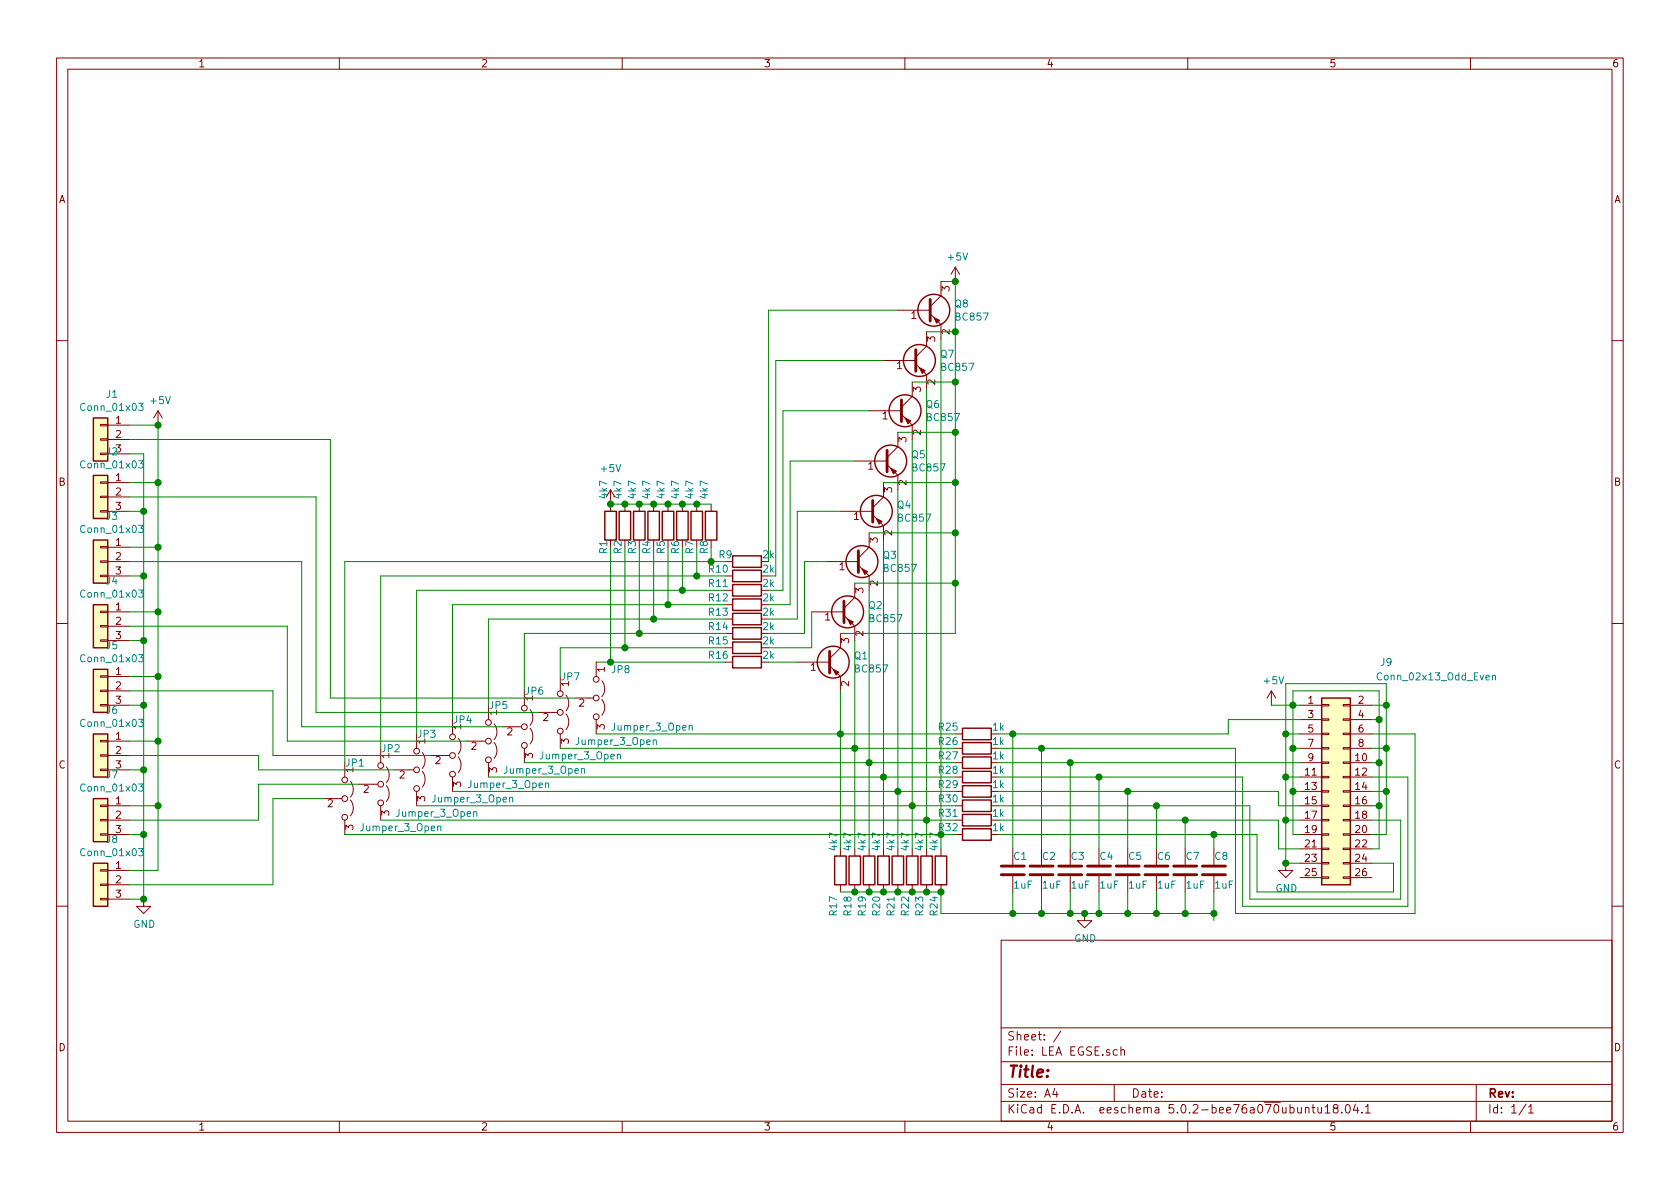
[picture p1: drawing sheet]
EESchema Schematic File Version 4
LIBS:LEA EGSE-cache
EELAYER 26 0
EELAYER END
$Descr A4 11693 8268
encoding utf-8
Sheet 1 1
Title ""
Date ""
Rev ""
Comp ""
Comment1 ""
Comment2 ""
Comment3 ""
Comment4 ""
$EndDescr
$Comp
L Connector_Generic:Conn_02x13_Odd_Even J9
U 1 1
P 9250 5500
F 0 "J9" H 9650 6400 50  0000 C CNN
F 1 "Conn_02x13_Odd_Even" H 10000 6300 50  0000 C CNN
F 2 "Connector_PinHeader_2.54mm:PinHeader_2x13_P2.54mm_Vertical" H 9250 5500 50  0001 C CNN
F 3 "~" H 9250 5500 50  0001 C CNN
	1    9250 5500
	1    0    0    -1  
$EndComp
Wire Wire Line
	9050 5200 9000 5200
Wire Wire Line
	9050 5500 9000 5500
Wire Wire Line
	9050 5800 9000 5800
Wire Wire Line
	9550 5900 9600 5900
Wire Wire Line
	9550 5600 9600 5600
Wire Wire Line
	9550 5000 9600 5000
Wire Wire Line
	9000 5200 9000 4900
Connection ~ 9000 5200
Connection ~ 9000 4900
Wire Wire Line
	9000 4900 9050 4900
Wire Wire Line
	9000 5500 9000 5200
Connection ~ 9000 5500
Wire Wire Line
	9000 5800 9000 5500
Wire Wire Line
	9600 5000 9600 5300
Connection ~ 9600 5300
Wire Wire Line
	9600 5300 9550 5300
Wire Wire Line
	9600 5600 9600 5300
Connection ~ 9600 5600
Wire Wire Line
	9600 5900 9600 5600
$Comp
L Device:R R32
U 1 1
P 6800 5800
F 0 "R32" V 6750 5600 50  0000 C CNN
F 1 "1k" V 6750 5950 50  0000 C CNN
F 2 "Resistor_SMD:R_0603_1608Metric_Pad1.05x0.95mm_HandSolder" V 6730 5800 50  0001 C CNN
F 3 "~" H 6800 5800 50  0001 C CNN
	1    6800 5800
	0    1    1    0   
$EndComp
$Comp
L Device:C C8
U 1 1
P 8450 6050
F 0 "C8" H 8450 6150 50  0000 L CNN
F 1 "1uF" H 8450 5950 50  0000 L CNN
F 2 "Capacitor_SMD:C_0603_1608Metric_Pad1.05x0.95mm_HandSolder" H 8488 5900 50  0001 C CNN
F 3 "~" H 8450 6050 50  0001 C CNN
	1    8450 6050
	1    0    0    -1  
$EndComp
$Comp
L Device:C C7
U 1 1
P 8250 6050
F 0 "C7" H 8250 6150 50  0000 L CNN
F 1 "1uF" H 8250 5950 50  0000 L CNN
F 2 "Capacitor_SMD:C_0603_1608Metric_Pad1.05x0.95mm_HandSolder" H 8288 5900 50  0001 C CNN
F 3 "~" H 8250 6050 50  0001 C CNN
	1    8250 6050
	1    0    0    -1  
$EndComp
$Comp
L Device:C C6
U 1 1
P 8050 6050
F 0 "C6" H 8050 6150 50  0000 L CNN
F 1 "1uF" H 8050 5950 50  0000 L CNN
F 2 "Capacitor_SMD:C_0603_1608Metric_Pad1.05x0.95mm_HandSolder" H 8088 5900 50  0001 C CNN
F 3 "~" H 8050 6050 50  0001 C CNN
	1    8050 6050
	1    0    0    -1  
$EndComp
$Comp
L Device:C C5
U 1 1
P 7850 6050
F 0 "C5" H 7850 6150 50  0000 L CNN
F 1 "1uF" H 7850 5950 50  0000 L CNN
F 2 "Capacitor_SMD:C_0603_1608Metric_Pad1.05x0.95mm_HandSolder" H 7888 5900 50  0001 C CNN
F 3 "~" H 7850 6050 50  0001 C CNN
	1    7850 6050
	1    0    0    -1  
$EndComp
$Comp
L Device:C C4
U 1 1
P 7650 6050
F 0 "C4" H 7650 6150 50  0000 L CNN
F 1 "1uF" H 7650 5950 50  0000 L CNN
F 2 "Capacitor_SMD:C_0603_1608Metric_Pad1.05x0.95mm_HandSolder" H 7688 5900 50  0001 C CNN
F 3 "~" H 7650 6050 50  0001 C CNN
	1    7650 6050
	1    0    0    -1  
$EndComp
$Comp
L Device:C C3
U 1 1
P 7450 6050
F 0 "C3" H 7450 6150 50  0000 L CNN
F 1 "1uF" H 7450 5950 50  0000 L CNN
F 2 "Capacitor_SMD:C_0603_1608Metric_Pad1.05x0.95mm_HandSolder" H 7488 5900 50  0001 C CNN
F 3 "~" H 7450 6050 50  0001 C CNN
	1    7450 6050
	1    0    0    -1  
$EndComp
$Comp
L Device:C C2
U 1 1
P 7250 6050
F 0 "C2" H 7250 6150 50  0000 L CNN
F 1 "1uF" H 7250 5950 50  0000 L CNN
F 2 "Capacitor_SMD:C_0603_1608Metric_Pad1.05x0.95mm_HandSolder" H 7288 5900 50  0001 C CNN
F 3 "~" H 7250 6050 50  0001 C CNN
	1    7250 6050
	1    0    0    -1  
$EndComp
$Comp
L Device:C C1
U 1 1
P 7050 6050
F 0 "C1" H 7050 6150 50  0000 L CNN
F 1 "1uF" H 7050 5950 50  0000 L CNN
F 2 "Capacitor_SMD:C_0603_1608Metric_Pad1.05x0.95mm_HandSolder" H 7088 5900 50  0001 C CNN
F 3 "~" H 7050 6050 50  0001 C CNN
	1    7050 6050
	1    0    0    -1  
$EndComp
Wire Wire Line
	8450 6200 8450 6350
Wire Wire Line
	8450 6350 8250 6350
Wire Wire Line
	7050 6200 7050 6350
Wire Wire Line
	7250 6200 7250 6350
Connection ~ 7250 6350
Wire Wire Line
	7250 6350 7050 6350
Wire Wire Line
	7450 6200 7450 6350
Connection ~ 7450 6350
Wire Wire Line
	7450 6350 7250 6350
Wire Wire Line
	7650 6200 7650 6350
Connection ~ 7650 6350
Wire Wire Line
	7650 6350 7550 6350
Wire Wire Line
	7850 6200 7850 6350
Connection ~ 7850 6350
Wire Wire Line
	7850 6350 7650 6350
Wire Wire Line
	8050 6200 8050 6350
Connection ~ 8050 6350
Wire Wire Line
	8050 6350 7850 6350
Wire Wire Line
	8250 6200 8250 6350
Connection ~ 8250 6350
Wire Wire Line
	8250 6350 8050 6350
Wire Wire Line
	8450 5900 8450 5800
Wire Wire Line
	8250 5700 8250 5900
Wire Wire Line
	8050 5600 8050 5900
Wire Wire Line
	7850 5500 7850 5900
Wire Wire Line
	7650 5400 7650 5900
Wire Wire Line
	7450 5300 7450 5900
Wire Wire Line
	7250 5200 7250 5900
Wire Wire Line
	7250 5200 8600 5200
Wire Wire Line
	7050 5100 7050 5900
Wire Wire Line
	7050 5100 8550 5100
$Comp
L Device:R R31
U 1 1
P 6800 5700
F 0 "R31" V 6750 5500 50  0000 C CNN
F 1 "1k" V 6750 5850 50  0000 C CNN
F 2 "Resistor_SMD:R_0603_1608Metric_Pad1.05x0.95mm_HandSolder" V 6730 5700 50  0001 C CNN
F 3 "~" H 6800 5700 50  0001 C CNN
	1    6800 5700
	0    1    1    0   
$EndComp
$Comp
L Device:R R30
U 1 1
P 6800 5600
F 0 "R30" V 6750 5400 50  0000 C CNN
F 1 "1k" V 6750 5750 50  0000 C CNN
F 2 "Resistor_SMD:R_0603_1608Metric_Pad1.05x0.95mm_HandSolder" V 6730 5600 50  0001 C CNN
F 3 "~" H 6800 5600 50  0001 C CNN
	1    6800 5600
	0    1    1    0   
$EndComp
$Comp
L Device:R R29
U 1 1
P 6800 5500
F 0 "R29" V 6750 5300 50  0000 C CNN
F 1 "1k" V 6750 5650 50  0000 C CNN
F 2 "Resistor_SMD:R_0603_1608Metric_Pad1.05x0.95mm_HandSolder" V 6730 5500 50  0001 C CNN
F 3 "~" H 6800 5500 50  0001 C CNN
	1    6800 5500
	0    1    1    0   
$EndComp
$Comp
L Device:R R28
U 1 1
P 6800 5400
F 0 "R28" V 6750 5200 50  0000 C CNN
F 1 "1k" V 6750 5550 50  0000 C CNN
F 2 "Resistor_SMD:R_0603_1608Metric_Pad1.05x0.95mm_HandSolder" V 6730 5400 50  0001 C CNN
F 3 "~" H 6800 5400 50  0001 C CNN
	1    6800 5400
	0    1    1    0   
$EndComp
$Comp
L Device:R R27
U 1 1
P 6800 5300
F 0 "R27" V 6750 5100 50  0000 C CNN
F 1 "1k" V 6750 5450 50  0000 C CNN
F 2 "Resistor_SMD:R_0603_1608Metric_Pad1.05x0.95mm_HandSolder" V 6730 5300 50  0001 C CNN
F 3 "~" H 6800 5300 50  0001 C CNN
	1    6800 5300
	0    1    1    0   
$EndComp
$Comp
L Device:R R26
U 1 1
P 6800 5200
F 0 "R26" V 6750 5000 50  0000 C CNN
F 1 "1k" V 6750 5350 50  0000 C CNN
F 2 "Resistor_SMD:R_0603_1608Metric_Pad1.05x0.95mm_HandSolder" V 6730 5200 50  0001 C CNN
F 3 "~" H 6800 5200 50  0001 C CNN
	1    6800 5200
	0    1    1    0   
$EndComp
Wire Wire Line
	8450 5800 6950 5800
Wire Wire Line
	6950 5700 8250 5700
Wire Wire Line
	8050 5600 6950 5600
Wire Wire Line
	6950 5500 7850 5500
Connection ~ 7850 5500
Wire Wire Line
	7650 5400 6950 5400
Wire Wire Line
	6950 5300 7450 5300
Connection ~ 7450 5300
Wire Wire Line
	7250 5200 6950 5200
Connection ~ 7250 5200
Wire Wire Line
	6950 5100 7050 5100
Connection ~ 7050 5100
$Comp
L Device:R R25
U 1 1
P 6800 5100
F 0 "R25" V 6750 4900 50  0000 C CNN
F 1 "1k" V 6750 5250 50  0000 C CNN
F 2 "Resistor_SMD:R_0603_1608Metric_Pad1.05x0.95mm_HandSolder" V 6730 5100 50  0001 C CNN
F 3 "~" H 6800 5100 50  0001 C CNN
	1    6800 5100
	0    1    1    0   
$EndComp
$Comp
L Device:R R24
U 1 1
P 6550 6050
F 0 "R24" V 6500 5800 50  0000 C CNN
F 1 "4k7" V 6500 6250 50  0000 C CNN
F 2 "Resistor_SMD:R_0603_1608Metric_Pad1.05x0.95mm_HandSolder" V 6480 6050 50  0001 C CNN
F 3 "~" H 6550 6050 50  0001 C CNN
	1    6550 6050
	1    0    0    -1  
$EndComp
$Comp
L Device:R R23
U 1 1
P 6450 6050
F 0 "R23" V 6400 5800 50  0000 C CNN
F 1 "4k7" V 6400 6250 50  0000 C CNN
F 2 "Resistor_SMD:R_0603_1608Metric_Pad1.05x0.95mm_HandSolder" V 6380 6050 50  0001 C CNN
F 3 "~" H 6450 6050 50  0001 C CNN
	1    6450 6050
	1    0    0    -1  
$EndComp
$Comp
L Device:R R22
U 1 1
P 6350 6050
F 0 "R22" V 6300 5800 50  0000 C CNN
F 1 "4k7" V 6300 6250 50  0000 C CNN
F 2 "Resistor_SMD:R_0603_1608Metric_Pad1.05x0.95mm_HandSolder" V 6280 6050 50  0001 C CNN
F 3 "~" H 6350 6050 50  0001 C CNN
	1    6350 6050
	1    0    0    -1  
$EndComp
$Comp
L Device:R R21
U 1 1
P 6250 6050
F 0 "R21" V 6200 5800 50  0000 C CNN
F 1 "4k7" V 6200 6250 50  0000 C CNN
F 2 "Resistor_SMD:R_0603_1608Metric_Pad1.05x0.95mm_HandSolder" V 6180 6050 50  0001 C CNN
F 3 "~" H 6250 6050 50  0001 C CNN
	1    6250 6050
	1    0    0    -1  
$EndComp
$Comp
L Device:R R20
U 1 1
P 6150 6050
F 0 "R20" V 6100 5800 50  0000 C CNN
F 1 "4k7" V 6100 6250 50  0000 C CNN
F 2 "Resistor_SMD:R_0603_1608Metric_Pad1.05x0.95mm_HandSolder" V 6080 6050 50  0001 C CNN
F 3 "~" H 6150 6050 50  0001 C CNN
	1    6150 6050
	1    0    0    -1  
$EndComp
$Comp
L Device:R R19
U 1 1
P 6050 6050
F 0 "R19" V 6000 5800 50  0000 C CNN
F 1 "4k7" V 6000 6250 50  0000 C CNN
F 2 "Resistor_SMD:R_0603_1608Metric_Pad1.05x0.95mm_HandSolder" V 5980 6050 50  0001 C CNN
F 3 "~" H 6050 6050 50  0001 C CNN
	1    6050 6050
	1    0    0    -1  
$EndComp
$Comp
L Device:R R18
U 1 1
P 5950 6050
F 0 "R18" V 5900 5800 50  0000 C CNN
F 1 "4k7" V 5900 6250 50  0000 C CNN
F 2 "Resistor_SMD:R_0603_1608Metric_Pad1.05x0.95mm_HandSolder" V 5880 6050 50  0001 C CNN
F 3 "~" H 5950 6050 50  0001 C CNN
	1    5950 6050
	1    0    0    -1  
$EndComp
$Comp
L Device:R R17
U 1 1
P 5850 6050
F 0 "R17" V 5800 5800 50  0000 C CNN
F 1 "4k7" V 5800 6250 50  0000 C CNN
F 2 "Resistor_SMD:R_0603_1608Metric_Pad1.05x0.95mm_HandSolder" V 5780 6050 50  0001 C CNN
F 3 "~" H 5850 6050 50  0001 C CNN
	1    5850 6050
	1    0    0    -1  
$EndComp
$Comp
L Device:R R16
U 1 1
P 5200 4600
F 0 "R16" V 5150 4400 50  0000 C CNN
F 1 "2k" V 5150 4750 50  0000 C CNN
F 2 "Resistor_SMD:R_0603_1608Metric_Pad1.05x0.95mm_HandSolder" V 5130 4600 50  0001 C CNN
F 3 "~" H 5200 4600 50  0001 C CNN
	1    5200 4600
	0    1    1    0   
$EndComp
$Comp
L Device:R R15
U 1 1
P 5200 4500
F 0 "R15" V 5150 4300 50  0000 C CNN
F 1 "2k" V 5150 4650 50  0000 C CNN
F 2 "Resistor_SMD:R_0603_1608Metric_Pad1.05x0.95mm_HandSolder" V 5130 4500 50  0001 C CNN
F 3 "~" H 5200 4500 50  0001 C CNN
	1    5200 4500
	0    1    1    0   
$EndComp
$Comp
L Device:R R14
U 1 1
P 5200 4400
F 0 "R14" V 5150 4200 50  0000 C CNN
F 1 "2k" V 5150 4550 50  0000 C CNN
F 2 "Resistor_SMD:R_0603_1608Metric_Pad1.05x0.95mm_HandSolder" V 5130 4400 50  0001 C CNN
F 3 "~" H 5200 4400 50  0001 C CNN
	1    5200 4400
	0    1    1    0   
$EndComp
$Comp
L Device:R R13
U 1 1
P 5200 4300
F 0 "R13" V 5150 4100 50  0000 C CNN
F 1 "2k" V 5150 4450 50  0000 C CNN
F 2 "Resistor_SMD:R_0603_1608Metric_Pad1.05x0.95mm_HandSolder" V 5130 4300 50  0001 C CNN
F 3 "~" H 5200 4300 50  0001 C CNN
	1    5200 4300
	0    1    1    0   
$EndComp
$Comp
L Device:R R12
U 1 1
P 5200 4200
F 0 "R12" V 5150 4000 50  0000 C CNN
F 1 "2k" V 5150 4350 50  0000 C CNN
F 2 "Resistor_SMD:R_0603_1608Metric_Pad1.05x0.95mm_HandSolder" V 5130 4200 50  0001 C CNN
F 3 "~" H 5200 4200 50  0001 C CNN
	1    5200 4200
	0    1    1    0   
$EndComp
$Comp
L Device:R R11
U 1 1
P 5200 4100
F 0 "R11" V 5150 3900 50  0000 C CNN
F 1 "2k" V 5150 4250 50  0000 C CNN
F 2 "Resistor_SMD:R_0603_1608Metric_Pad1.05x0.95mm_HandSolder" V 5130 4100 50  0001 C CNN
F 3 "~" H 5200 4100 50  0001 C CNN
	1    5200 4100
	0    1    1    0   
$EndComp
$Comp
L Device:R R10
U 1 1
P 5200 4000
F 0 "R10" V 5150 3800 50  0000 C CNN
F 1 "2k" V 5150 4150 50  0000 C CNN
F 2 "Resistor_SMD:R_0603_1608Metric_Pad1.05x0.95mm_HandSolder" V 5130 4000 50  0001 C CNN
F 3 "~" H 5200 4000 50  0001 C CNN
	1    5200 4000
	0    1    1    0   
$EndComp
$Comp
L Device:R R9
U 1 1
P 5200 3900
F 0 "R9" V 5150 3750 50  0000 C CNN
F 1 "2k" V 5150 4050 50  0000 C CNN
F 2 "Resistor_SMD:R_0603_1608Metric_Pad1.05x0.95mm_HandSolder" V 5130 3900 50  0001 C CNN
F 3 "~" H 5200 3900 50  0001 C CNN
	1    5200 3900
	0    1    1    0   
$EndComp
$Comp
L Device:R R8
U 1 1
P 4950 3650
F 0 "R8" V 4900 3500 50  0000 C CNN
F 1 "4k7" V 4900 3900 50  0000 C CNN
F 2 "Resistor_SMD:R_0603_1608Metric_Pad1.05x0.95mm_HandSolder" V 4880 3650 50  0001 C CNN
F 3 "~" H 4950 3650 50  0001 C CNN
	1    4950 3650
	1    0    0    -1  
$EndComp
$Comp
L Device:R R7
U 1 1
P 4850 3650
F 0 "R7" V 4800 3500 50  0000 C CNN
F 1 "4k7" V 4800 3900 50  0000 C CNN
F 2 "Resistor_SMD:R_0603_1608Metric_Pad1.05x0.95mm_HandSolder" V 4780 3650 50  0001 C CNN
F 3 "~" H 4850 3650 50  0001 C CNN
	1    4850 3650
	1    0    0    -1  
$EndComp
$Comp
L Device:R R6
U 1 1
P 4750 3650
F 0 "R6" V 4700 3500 50  0000 C CNN
F 1 "4k7" V 4700 3900 50  0000 C CNN
F 2 "Resistor_SMD:R_0603_1608Metric_Pad1.05x0.95mm_HandSolder" V 4680 3650 50  0001 C CNN
F 3 "~" H 4750 3650 50  0001 C CNN
	1    4750 3650
	1    0    0    -1  
$EndComp
$Comp
L Device:R R5
U 1 1
P 4650 3650
F 0 "R5" V 4600 3500 50  0000 C CNN
F 1 "4k7" V 4600 3900 50  0000 C CNN
F 2 "Resistor_SMD:R_0603_1608Metric_Pad1.05x0.95mm_HandSolder" V 4580 3650 50  0001 C CNN
F 3 "~" H 4650 3650 50  0001 C CNN
	1    4650 3650
	1    0    0    -1  
$EndComp
$Comp
L Device:R R4
U 1 1
P 4550 3650
F 0 "R4" V 4500 3500 50  0000 C CNN
F 1 "4k7" V 4500 3900 50  0000 C CNN
F 2 "Resistor_SMD:R_0603_1608Metric_Pad1.05x0.95mm_HandSolder" V 4480 3650 50  0001 C CNN
F 3 "~" H 4550 3650 50  0001 C CNN
	1    4550 3650
	1    0    0    -1  
$EndComp
$Comp
L Device:R R3
U 1 1
P 4450 3650
F 0 "R3" V 4400 3500 50  0000 C CNN
F 1 "4k7" V 4400 3900 50  0000 C CNN
F 2 "Resistor_SMD:R_0603_1608Metric_Pad1.05x0.95mm_HandSolder" V 4380 3650 50  0001 C CNN
F 3 "~" H 4450 3650 50  0001 C CNN
	1    4450 3650
	1    0    0    -1  
$EndComp
$Comp
L Device:R R2
U 1 1
P 4350 3650
F 0 "R2" V 4300 3500 50  0000 C CNN
F 1 "4k7" V 4300 3900 50  0000 C CNN
F 2 "Resistor_SMD:R_0603_1608Metric_Pad1.05x0.95mm_HandSolder" V 4280 3650 50  0001 C CNN
F 3 "~" H 4350 3650 50  0001 C CNN
	1    4350 3650
	1    0    0    -1  
$EndComp
$Comp
L Device:R R1
U 1 1
P 4250 3650
F 0 "R1" V 4200 3500 50  0000 C CNN
F 1 "4k7" V 4200 3900 50  0000 C CNN
F 2 "Resistor_SMD:R_0603_1608Metric_Pad1.05x0.95mm_HandSolder" V 4180 3650 50  0001 C CNN
F 3 "~" H 4250 3650 50  0001 C CNN
	1    4250 3650
	1    0    0    -1  
$EndComp
Wire Wire Line
	4250 3500 4350 3500
Connection ~ 4350 3500
Wire Wire Line
	4350 3500 4450 3500
Connection ~ 4450 3500
Wire Wire Line
	4450 3500 4550 3500
Connection ~ 4550 3500
Wire Wire Line
	4550 3500 4650 3500
Connection ~ 4650 3500
Wire Wire Line
	4650 3500 4750 3500
Connection ~ 4750 3500
Wire Wire Line
	4750 3500 4850 3500
Connection ~ 4850 3500
Wire Wire Line
	4850 3500 4950 3500
Wire Wire Line
	4950 3800 4950 3900
Wire Wire Line
	4950 3900 5050 3900
Wire Wire Line
	5050 4000 4850 4000
Wire Wire Line
	4850 4000 4850 3800
Wire Wire Line
	5050 4100 4750 4100
Wire Wire Line
	4750 4100 4750 3800
Wire Wire Line
	5050 4200 4650 4200
Wire Wire Line
	4650 4200 4650 3800
Wire Wire Line
	5050 4300 4550 4300
Wire Wire Line
	4550 4300 4550 3800
Wire Wire Line
	5050 4400 4450 4400
Wire Wire Line
	4450 4400 4450 3800
Wire Wire Line
	5050 4500 4350 4500
Wire Wire Line
	4350 4500 4350 3800
Wire Wire Line
	5050 4600 4250 4600
Wire Wire Line
	4250 4600 4250 3800
Connection ~ 4950 3900
Connection ~ 4850 4000
Connection ~ 4750 4100
Connection ~ 4650 4200
Connection ~ 4550 4300
Connection ~ 4450 4400
Connection ~ 4350 4500
Wire Wire Line
	4250 4600 4150 4600
Connection ~ 4250 4600
$Comp
L Jumper:Jumper_3_Open JP8
U 1 1
P 4150 4850
F 0 "JP8" V 3950 4950 50  0000 L CNN
F 1 "Jumper_3_Open" V 4350 4950 50  0000 L CNN
F 2 "Connector_PinHeader_1.27mm:PinHeader_1x03_P1.27mm_Vertical" H 4150 4850 50  0001 C CNN
F 3 "~" H 4150 4850 50  0001 C CNN
	1    4150 4850
	0    1    1    0   
$EndComp
$Comp
L Jumper:Jumper_3_Open JP7
U 1 1
P 3900 4950
F 0 "JP7" V 3650 4950 50  0000 L CNN
F 1 "Jumper_3_Open" V 4100 5050 50  0000 L CNN
F 2 "Connector_PinHeader_1.27mm:PinHeader_1x03_P1.27mm_Vertical" H 3900 4950 50  0001 C CNN
F 3 "~" H 3900 4950 50  0001 C CNN
	1    3900 4950
	0    1    1    0   
$EndComp
$Comp
L Jumper:Jumper_3_Open JP6
U 1 1
P 3650 5050
F 0 "JP6" V 3400 5050 50  0000 L CNN
F 1 "Jumper_3_Open" V 3850 5150 50  0000 L CNN
F 2 "Connector_PinHeader_1.27mm:PinHeader_1x03_P1.27mm_Vertical" H 3650 5050 50  0001 C CNN
F 3 "~" H 3650 5050 50  0001 C CNN
	1    3650 5050
	0    1    1    0   
$EndComp
$Comp
L Jumper:Jumper_3_Open JP5
U 1 1
P 3400 5150
F 0 "JP5" V 3150 5150 50  0000 L CNN
F 1 "Jumper_3_Open" V 3600 5250 50  0000 L CNN
F 2 "Connector_PinHeader_1.27mm:PinHeader_1x03_P1.27mm_Vertical" H 3400 5150 50  0001 C CNN
F 3 "~" H 3400 5150 50  0001 C CNN
	1    3400 5150
	0    1    1    0   
$EndComp
$Comp
L Jumper:Jumper_3_Open JP4
U 1 1
P 3150 5250
F 0 "JP4" V 2900 5250 50  0000 L CNN
F 1 "Jumper_3_Open" V 3350 5350 50  0000 L CNN
F 2 "Connector_PinHeader_1.27mm:PinHeader_1x03_P1.27mm_Vertical" H 3150 5250 50  0001 C CNN
F 3 "~" H 3150 5250 50  0001 C CNN
	1    3150 5250
	0    1    1    0   
$EndComp
$Comp
L Jumper:Jumper_3_Open JP3
U 1 1
P 2900 5350
F 0 "JP3" V 2650 5350 50  0000 L CNN
F 1 "Jumper_3_Open" V 3100 5450 50  0000 L CNN
F 2 "Connector_PinHeader_1.27mm:PinHeader_1x03_P1.27mm_Vertical" H 2900 5350 50  0001 C CNN
F 3 "~" H 2900 5350 50  0001 C CNN
	1    2900 5350
	0    1    1    0   
$EndComp
$Comp
L Jumper:Jumper_3_Open JP2
U 1 1
P 2650 5450
F 0 "JP2" V 2400 5450 50  0000 L CNN
F 1 "Jumper_3_Open" V 2850 5550 50  0000 L CNN
F 2 "Connector_PinHeader_1.27mm:PinHeader_1x03_P1.27mm_Vertical" H 2650 5450 50  0001 C CNN
F 3 "~" H 2650 5450 50  0001 C CNN
	1    2650 5450
	0    1    1    0   
$EndComp
$Comp
L Jumper:Jumper_3_Open JP1
U 1 1
P 2400 5550
F 0 "JP1" V 2150 5550 50  0000 L CNN
F 1 "Jumper_3_Open" V 2600 5650 50  0000 L CNN
F 2 "Connector_PinHeader_1.27mm:PinHeader_1x03_P1.27mm_Vertical" H 2400 5550 50  0001 C CNN
F 3 "~" H 2400 5550 50  0001 C CNN
	1    2400 5550
	0    1    1    0   
$EndComp
Wire Wire Line
	3900 4500 3900 4700
Wire Wire Line
	3900 4500 4350 4500
Wire Wire Line
	3650 4400 3650 4800
Wire Wire Line
	3650 4400 4450 4400
Wire Wire Line
	3400 4300 3400 4900
Wire Wire Line
	3400 4300 4550 4300
Wire Wire Line
	3150 4200 3150 5000
Wire Wire Line
	3150 4200 4650 4200
Wire Wire Line
	2900 4100 2900 5100
Wire Wire Line
	2900 4100 4750 4100
Wire Wire Line
	2650 4000 2650 5200
Wire Wire Line
	2650 4000 4850 4000
Wire Wire Line
	2400 3900 2400 5300
Wire Wire Line
	2400 3900 4950 3900
$Comp
L Connector_Generic:Conn_01x03 J1
U 1 1
P 700 3050
F 0 "J1" H 620 3367 50  0000 C CNN
F 1 "Conn_01x03" H 620 3276 50  0000 C CNN
F 2 "Connector_PinHeader_2.54mm:PinHeader_1x03_P2.54mm_Vertical" H 700 3050 50  0001 C CNN
F 3 "~" H 700 3050 50  0001 C CNN
	1    700  3050
	-1   0    0    -1  
$EndComp
$Comp
L Connector_Generic:Conn_01x03 J2
U 1 1
P 700 3450
F 0 "J2" H 620 3767 50  0000 C CNN
F 1 "Conn_01x03" H 620 3676 50  0000 C CNN
F 2 "Connector_PinHeader_2.54mm:PinHeader_1x03_P2.54mm_Vertical" H 700 3450 50  0001 C CNN
F 3 "~" H 700 3450 50  0001 C CNN
	1    700  3450
	-1   0    0    -1  
$EndComp
$Comp
L Connector_Generic:Conn_01x03 J3
U 1 1
P 700 3900
F 0 "J3" H 620 4217 50  0000 C CNN
F 1 "Conn_01x03" H 620 4126 50  0000 C CNN
F 2 "Connector_PinHeader_2.54mm:PinHeader_1x03_P2.54mm_Vertical" H 700 3900 50  0001 C CNN
F 3 "~" H 700 3900 50  0001 C CNN
	1    700  3900
	-1   0    0    -1  
$EndComp
$Comp
L Connector_Generic:Conn_01x03 J4
U 1 1
P 700 4350
F 0 "J4" H 620 4667 50  0000 C CNN
F 1 "Conn_01x03" H 620 4576 50  0000 C CNN
F 2 "Connector_PinHeader_2.54mm:PinHeader_1x03_P2.54mm_Vertical" H 700 4350 50  0001 C CNN
F 3 "~" H 700 4350 50  0001 C CNN
	1    700  4350
	-1   0    0    -1  
$EndComp
$Comp
L Connector_Generic:Conn_01x03 J5
U 1 1
P 700 4800
F 0 "J5" H 620 5117 50  0000 C CNN
F 1 "Conn_01x03" H 620 5026 50  0000 C CNN
F 2 "Connector_PinHeader_2.54mm:PinHeader_1x03_P2.54mm_Vertical" H 700 4800 50  0001 C CNN
F 3 "~" H 700 4800 50  0001 C CNN
	1    700  4800
	-1   0    0    -1  
$EndComp
$Comp
L Connector_Generic:Conn_01x03 J6
U 1 1
P 700 5250
F 0 "J6" H 620 5567 50  0000 C CNN
F 1 "Conn_01x03" H 620 5476 50  0000 C CNN
F 2 "Connector_PinHeader_2.54mm:PinHeader_1x03_P2.54mm_Vertical" H 700 5250 50  0001 C CNN
F 3 "~" H 700 5250 50  0001 C CNN
	1    700  5250
	-1   0    0    -1  
$EndComp
$Comp
L Connector_Generic:Conn_01x03 J7
U 1 1
P 700 5700
F 0 "J7" H 620 6017 50  0000 C CNN
F 1 "Conn_01x03" H 620 5926 50  0000 C CNN
F 2 "Connector_PinHeader_2.54mm:PinHeader_1x03_P2.54mm_Vertical" H 700 5700 50  0001 C CNN
F 3 "~" H 700 5700 50  0001 C CNN
	1    700  5700
	-1   0    0    -1  
$EndComp
$Comp
L Connector_Generic:Conn_01x03 J8
U 1 1
P 700 6150
F 0 "J8" H 620 6467 50  0000 C CNN
F 1 "Conn_01x03" H 620 6376 50  0000 C CNN
F 2 "Connector_PinHeader_2.54mm:PinHeader_1x03_P2.54mm_Vertical" H 700 6150 50  0001 C CNN
F 3 "~" H 700 6150 50  0001 C CNN
	1    700  6150
	-1   0    0    -1  
$EndComp
Wire Wire Line
	900  6250 1000 6250
Wire Wire Line
	1000 6250 1000 5800
Wire Wire Line
	1000 5800 900  5800
Wire Wire Line
	1000 5800 1000 5350
Wire Wire Line
	1000 5350 900  5350
Connection ~ 1000 5800
Wire Wire Line
	900  4900 1000 4900
Wire Wire Line
	1000 4900 1000 5350
Connection ~ 1000 5350
Wire Wire Line
	900  4450 1000 4450
Wire Wire Line
	1000 4450 1000 4900
Connection ~ 1000 4900
Wire Wire Line
	900  4000 1000 4000
Wire Wire Line
	1000 4000 1000 4450
Connection ~ 1000 4450
Wire Wire Line
	900  3550 1000 3550
Wire Wire Line
	1000 3550 1000 4000
Connection ~ 1000 4000
Wire Wire Line
	900  3150 1000 3150
Wire Wire Line
	1000 3150 1000 3550
Connection ~ 1000 3550
Wire Wire Line
	900  3350 1100 3350
Wire Wire Line
	1100 3350 1100 2950
Wire Wire Line
	1100 2950 900  2950
Wire Wire Line
	900  3800 1100 3800
Wire Wire Line
	1100 3800 1100 3350
Connection ~ 1100 3350
Wire Wire Line
	900  4250 1100 4250
Wire Wire Line
	1100 4250 1100 3800
Connection ~ 1100 3800
Wire Wire Line
	900  4700 1100 4700
Wire Wire Line
	1100 4700 1100 4250
Connection ~ 1100 4250
Wire Wire Line
	900  5150 1100 5150
Wire Wire Line
	1100 5150 1100 4700
Connection ~ 1100 4700
Wire Wire Line
	900  5600 1100 5600
Wire Wire Line
	1100 5600 1100 5150
Connection ~ 1100 5150
Wire Wire Line
	900  6050 1100 6050
Wire Wire Line
	1100 6050 1100 5600
Connection ~ 1100 5600
Wire Wire Line
	900  6150 1900 6150
Wire Wire Line
	1900 6150 1900 5550
Wire Wire Line
	900  5700 1800 5700
Wire Wire Line
	1800 5700 1800 5450
Wire Wire Line
	900  5250 1800 5250
Wire Wire Line
	1800 5250 1800 5350
Wire Wire Line
	1900 5250 1900 4800
Wire Wire Line
	1900 4800 900  4800
Wire Wire Line
	2000 5150 2000 4350
Wire Wire Line
	2000 4350 900  4350
Wire Wire Line
	2100 5050 2100 3900
Wire Wire Line
	2100 3900 900  3900
Wire Wire Line
	2200 4950 2200 3450
Wire Wire Line
	2200 3450 900  3450
Wire Wire Line
	2300 4850 2300 3050
Wire Wire Line
	2300 3050 900  3050
Wire Wire Line
	9600 5000 9600 4800
Connection ~ 9600 5000
Wire Wire Line
	8450 6350 8450 6400
Connection ~ 8450 6350
Connection ~ 1000 6250
Wire Wire Line
	9600 4800 9000 4800
Wire Wire Line
	9000 4800 9000 4900
Wire Wire Line
	9650 4750 8950 4750
$Comp
L power:GND #PWR0101
U 1 1
P 7550 6350
F 0 "#PWR0101" H 7550 6100 50  0001 C CNN
F 1 "GND" H 7555 6177 50  0000 C CNN
F 2 "" H 7550 6350 50  0001 C CNN
F 3 "" H 7550 6350 50  0001 C CNN
	1    7550 6350
	1    0    0    -1  
$EndComp
$Comp
L power:+5V #PWR0102
U 1 1
P 6650 1950
F 0 "#PWR0102" H 6650 1800 50  0001 C CNN
F 1 "+5V" H 6665 2123 50  0000 C CNN
F 2 "" H 6650 1950 50  0001 C CNN
F 3 "" H 6650 1950 50  0001 C CNN
	1    6650 1950
	1    0    0    -1  
$EndComp
$Comp
L power:+5V #PWR0103
U 1 1
P 1100 2950
F 0 "#PWR0103" H 1100 2800 50  0001 C CNN
F 1 "+5V" H 1115 3123 50  0000 C CNN
F 2 "" H 1100 2950 50  0001 C CNN
F 3 "" H 1100 2950 50  0001 C CNN
	1    1100 2950
	1    0    0    -1  
$EndComp
Connection ~ 1100 2950
$Comp
L power:GND #PWR0104
U 1 1
P 1000 6250
F 0 "#PWR0104" H 1000 6000 50  0001 C CNN
F 1 "GND" H 1005 6077 50  0000 C CNN
F 2 "" H 1000 6250 50  0001 C CNN
F 3 "" H 1000 6250 50  0001 C CNN
	1    1000 6250
	1    0    0    -1  
$EndComp
$Comp
L power:+5V #PWR0105
U 1 1
P 8850 4900
F 0 "#PWR0105" H 8850 4750 50  0001 C CNN
F 1 "+5V" H 8865 5073 50  0000 C CNN
F 2 "" H 8850 4900 50  0001 C CNN
F 3 "" H 8850 4900 50  0001 C CNN
	1    8850 4900
	1    0    0    -1  
$EndComp
Wire Wire Line
	8850 4900 9000 4900
$Comp
L power:+5V #PWR0106
U 1 1
P 4250 3500
F 0 "#PWR0106" H 4250 3350 50  0001 C CNN
F 1 "+5V" H 4250 3750 50  0000 C CNN
F 2 "" H 4250 3500 50  0001 C CNN
F 3 "" H 4250 3500 50  0001 C CNN
	1    4250 3500
	1    0    0    -1  
$EndComp
Connection ~ 4250 3500
$Comp
L power:GND #PWR0107
U 1 1
P 8950 6000
F 0 "#PWR0107" H 8950 5750 50  0001 C CNN
F 1 "GND" H 8955 5827 50  0000 C CNN
F 2 "" H 8950 6000 50  0001 C CNN
F 3 "" H 8950 6000 50  0001 C CNN
	1    8950 6000
	1    0    0    -1  
$EndComp
Wire Wire Line
	9050 5000 8550 5000
Wire Wire Line
	8550 5000 8550 5100
Wire Wire Line
	9550 4900 9650 4900
Wire Wire Line
	9650 4900 9650 4750
Wire Wire Line
	8600 5200 8600 6350
Wire Wire Line
	8600 6350 9850 6350
Wire Wire Line
	9850 6350 9850 5100
Wire Wire Line
	9850 5100 9550 5100
Wire Wire Line
	9050 5100 8950 5100
Wire Wire Line
	8950 5100 8950 4750
Wire Wire Line
	9550 5200 9650 5200
Wire Wire Line
	9650 5200 9650 4900
Connection ~ 9650 4900
Wire Wire Line
	7450 5300 9050 5300
Wire Wire Line
	9050 5400 8950 5400
Wire Wire Line
	8950 5400 8950 5100
Connection ~ 8950 5100
Wire Wire Line
	9550 5400 9800 5400
Wire Wire Line
	9800 5400 9800 6300
Wire Wire Line
	9800 6300 8650 6300
Wire Wire Line
	8650 6300 8650 5400
Wire Wire Line
	8650 5400 7650 5400
Connection ~ 7650 5400
Wire Wire Line
	9550 5500 9650 5500
Wire Wire Line
	9650 5500 9650 5200
Connection ~ 9650 5200
Wire Wire Line
	9050 5600 8900 5600
Wire Wire Line
	8900 5600 8900 5500
Wire Wire Line
	9050 5700 8950 5700
Wire Wire Line
	8950 5700 8950 5400
Connection ~ 8950 5400
Wire Wire Line
	7850 5500 8900 5500
Wire Wire Line
	9550 5700 9750 5700
Wire Wire Line
	9750 5700 9750 6250
Wire Wire Line
	9750 6250 8700 6250
Wire Wire Line
	8700 6250 8700 5600
Wire Wire Line
	8700 5600 8050 5600
Connection ~ 8050 5600
Wire Wire Line
	9550 5800 9650 5800
Wire Wire Line
	9650 5800 9650 5500
Connection ~ 9650 5500
Wire Wire Line
	8900 5900 8900 5700
Wire Wire Line
	8900 5700 8250 5700
Wire Wire Line
	8900 5900 9050 5900
Connection ~ 8250 5700
Wire Wire Line
	9050 6000 8950 6000
Wire Wire Line
	8950 6000 8950 5700
Connection ~ 8950 5700
Connection ~ 8950 6000
Wire Wire Line
	9550 6000 9700 6000
Wire Wire Line
	9700 6000 9700 6200
Wire Wire Line
	9700 6200 8750 6200
Wire Wire Line
	8750 6200 8750 5800
Wire Wire Line
	8750 5800 8450 5800
Connection ~ 8450 5800
Connection ~ 7550 6350
Wire Wire Line
	7550 6350 7450 6350
Wire Wire Line
	2250 5550 1900 5550
Wire Wire Line
	1800 5450 2500 5450
Wire Wire Line
	2750 5350 1800 5350
Wire Wire Line
	1900 5250 3000 5250
Wire Wire Line
	3250 5150 2000 5150
Wire Wire Line
	2100 5050 3500 5050
Wire Wire Line
	3750 4950 2200 4950
Wire Wire Line
	2300 4850 4000 4850
$Comp
L Transistor_BJT:BC857 Q1
U 1 1
P 5750 4600
F 0 "Q1" H 5941 4646 50  0000 L CNN
F 1 "BC857" H 5941 4555 50  0000 L CNN
F 2 "Package_TO_SOT_SMD:SOT-23" H 5950 4525 50  0001 L CIN
F 3 "http://www.fairchildsemi.com/ds/BC/BC856.pdf" H 5750 4600 50  0001 L CNN
	1    5750 4600
	1    0    0    -1  
$EndComp
$Comp
L Transistor_BJT:BC857 Q2
U 1 1
P 5850 4250
F 0 "Q2" H 6041 4296 50  0000 L CNN
F 1 "BC857" H 6041 4205 50  0000 L CNN
F 2 "Package_TO_SOT_SMD:SOT-23" H 6050 4175 50  0001 L CIN
F 3 "http://www.fairchildsemi.com/ds/BC/BC856.pdf" H 5850 4250 50  0001 L CNN
	1    5850 4250
	1    0    0    -1  
$EndComp
$Comp
L Transistor_BJT:BC857 Q3
U 1 1
P 5950 3900
F 0 "Q3" H 6141 3946 50  0000 L CNN
F 1 "BC857" H 6141 3855 50  0000 L CNN
F 2 "Package_TO_SOT_SMD:SOT-23" H 6150 3825 50  0001 L CIN
F 3 "http://www.fairchildsemi.com/ds/BC/BC856.pdf" H 5950 3900 50  0001 L CNN
	1    5950 3900
	1    0    0    -1  
$EndComp
$Comp
L Transistor_BJT:BC857 Q4
U 1 1
P 6050 3550
F 0 "Q4" H 6241 3596 50  0000 L CNN
F 1 "BC857" H 6241 3505 50  0000 L CNN
F 2 "Package_TO_SOT_SMD:SOT-23" H 6250 3475 50  0001 L CIN
F 3 "http://www.fairchildsemi.com/ds/BC/BC856.pdf" H 6050 3550 50  0001 L CNN
	1    6050 3550
	1    0    0    -1  
$EndComp
$Comp
L Transistor_BJT:BC857 Q5
U 1 1
P 6150 3200
F 0 "Q5" H 6341 3246 50  0000 L CNN
F 1 "BC857" H 6341 3155 50  0000 L CNN
F 2 "Package_TO_SOT_SMD:SOT-23" H 6350 3125 50  0001 L CIN
F 3 "http://www.fairchildsemi.com/ds/BC/BC856.pdf" H 6150 3200 50  0001 L CNN
	1    6150 3200
	1    0    0    -1  
$EndComp
$Comp
L Transistor_BJT:BC857 Q6
U 1 1
P 6250 2850
F 0 "Q6" H 6441 2896 50  0000 L CNN
F 1 "BC857" H 6441 2805 50  0000 L CNN
F 2 "Package_TO_SOT_SMD:SOT-23" H 6450 2775 50  0001 L CIN
F 3 "http://www.fairchildsemi.com/ds/BC/BC856.pdf" H 6250 2850 50  0001 L CNN
	1    6250 2850
	1    0    0    -1  
$EndComp
$Comp
L Transistor_BJT:BC857 Q7
U 1 1
P 6350 2500
F 0 "Q7" H 6541 2546 50  0000 L CNN
F 1 "BC857" H 6541 2455 50  0000 L CNN
F 2 "Package_TO_SOT_SMD:SOT-23" H 6550 2425 50  0001 L CIN
F 3 "http://www.fairchildsemi.com/ds/BC/BC856.pdf" H 6350 2500 50  0001 L CNN
	1    6350 2500
	1    0    0    -1  
$EndComp
$Comp
L Transistor_BJT:BC857 Q8
U 1 1
P 6450 2150
F 0 "Q8" H 6641 2196 50  0000 L CNN
F 1 "BC857" H 6641 2105 50  0000 L CNN
F 2 "Package_TO_SOT_SMD:SOT-23" H 6650 2075 50  0001 L CIN
F 3 "http://www.fairchildsemi.com/ds/BC/BC856.pdf" H 6450 2150 50  0001 L CNN
	1    6450 2150
	1    0    0    -1  
$EndComp
Wire Wire Line
	5350 3900 5350 2150
Wire Wire Line
	5350 4000 5400 4000
Wire Wire Line
	5400 4000 5400 2500
Wire Wire Line
	5350 4100 5450 4100
Wire Wire Line
	5450 4100 5450 2850
Wire Wire Line
	5350 4200 5500 4200
Wire Wire Line
	5500 4200 5500 3200
Wire Wire Line
	5350 4300 5550 4300
Wire Wire Line
	5550 4300 5550 3550
Wire Wire Line
	5350 4400 5600 4400
Wire Wire Line
	5600 4400 5600 3900
Wire Wire Line
	5600 3900 5750 3900
Wire Wire Line
	5350 4500 5650 4500
Wire Wire Line
	5650 4500 5650 4250
Wire Wire Line
	5350 4600 5550 4600
Wire Wire Line
	5550 3550 5850 3550
Wire Wire Line
	5350 2150 6250 2150
Wire Wire Line
	5400 2500 6150 2500
Wire Wire Line
	5450 2850 6050 2850
Wire Wire Line
	5500 3200 5950 3200
Wire Wire Line
	6450 2300 6650 2300
Wire Wire Line
	6650 2300 6650 1950
Wire Wire Line
	6650 1950 6550 1950
Connection ~ 6650 1950
Wire Wire Line
	6650 2300 6650 2650
Wire Wire Line
	6650 2650 6350 2650
Connection ~ 6650 2300
Wire Wire Line
	6250 3000 6650 3000
Wire Wire Line
	6650 3000 6650 2650
Connection ~ 6650 2650
Wire Wire Line
	6150 3350 6650 3350
Wire Wire Line
	6650 3350 6650 3000
Connection ~ 6650 3000
Wire Wire Line
	6050 3700 6650 3700
Wire Wire Line
	6650 3700 6650 3350
Connection ~ 6650 3350
Wire Wire Line
	5950 4050 6650 4050
Wire Wire Line
	6650 4050 6650 3700
Connection ~ 6650 3700
Wire Wire Line
	5850 4400 6650 4400
Wire Wire Line
	6650 4400 6650 4050
Connection ~ 6650 4050
Wire Wire Line
	2400 5800 6550 5800
Wire Wire Line
	6550 5800 6550 5900
Wire Wire Line
	6550 2350 6550 5800
Connection ~ 6550 5800
Wire Wire Line
	6650 5800 6550 5800
Wire Wire Line
	6650 5700 6450 5700
Wire Wire Line
	6450 5700 6450 5900
Wire Wire Line
	6450 5700 2650 5700
Connection ~ 6450 5700
Wire Wire Line
	6450 2700 6450 5700
Wire Wire Line
	6650 5600 6350 5600
Wire Wire Line
	6350 5600 6350 5900
Wire Wire Line
	6650 5500 6250 5500
Wire Wire Line
	6250 5500 6250 5900
Wire Wire Line
	6650 5400 6150 5400
Wire Wire Line
	6150 5400 6150 5900
Wire Wire Line
	6650 5300 6050 5300
Wire Wire Line
	6050 5300 6050 5900
Wire Wire Line
	6650 5200 5950 5200
Wire Wire Line
	5950 5200 5950 5900
Wire Wire Line
	6650 5100 5850 5100
Wire Wire Line
	5850 5100 5850 5900
Wire Wire Line
	6350 5600 2900 5600
Connection ~ 6350 5600
Wire Wire Line
	3150 5500 6250 5500
Connection ~ 6250 5500
Wire Wire Line
	6150 5400 3400 5400
Connection ~ 6150 5400
Wire Wire Line
	3650 5300 6050 5300
Connection ~ 6050 5300
Wire Wire Line
	5950 5200 3900 5200
Connection ~ 5950 5200
Wire Wire Line
	4150 5100 5850 5100
Connection ~ 5850 5100
Wire Wire Line
	5850 4800 5850 5100
Wire Wire Line
	5950 5200 5950 4450
Wire Wire Line
	6050 5300 6050 4100
Wire Wire Line
	6150 3750 6150 5400
Wire Wire Line
	6250 5500 6250 3400
Wire Wire Line
	6350 3050 6350 5600
Wire Wire Line
	6550 6200 6450 6200
Connection ~ 5950 6200
Wire Wire Line
	5950 6200 5850 6200
Connection ~ 6050 6200
Wire Wire Line
	6050 6200 5950 6200
Connection ~ 6150 6200
Wire Wire Line
	6150 6200 6050 6200
Connection ~ 6250 6200
Wire Wire Line
	6250 6200 6150 6200
Connection ~ 6350 6200
Wire Wire Line
	6350 6200 6250 6200
Connection ~ 6450 6200
Wire Wire Line
	6450 6200 6350 6200
Wire Wire Line
	6550 6200 6550 6350
Wire Wire Line
	6550 6350 7050 6350
Connection ~ 6550 6200
Connection ~ 7050 6350
$EndSCHEMATC
